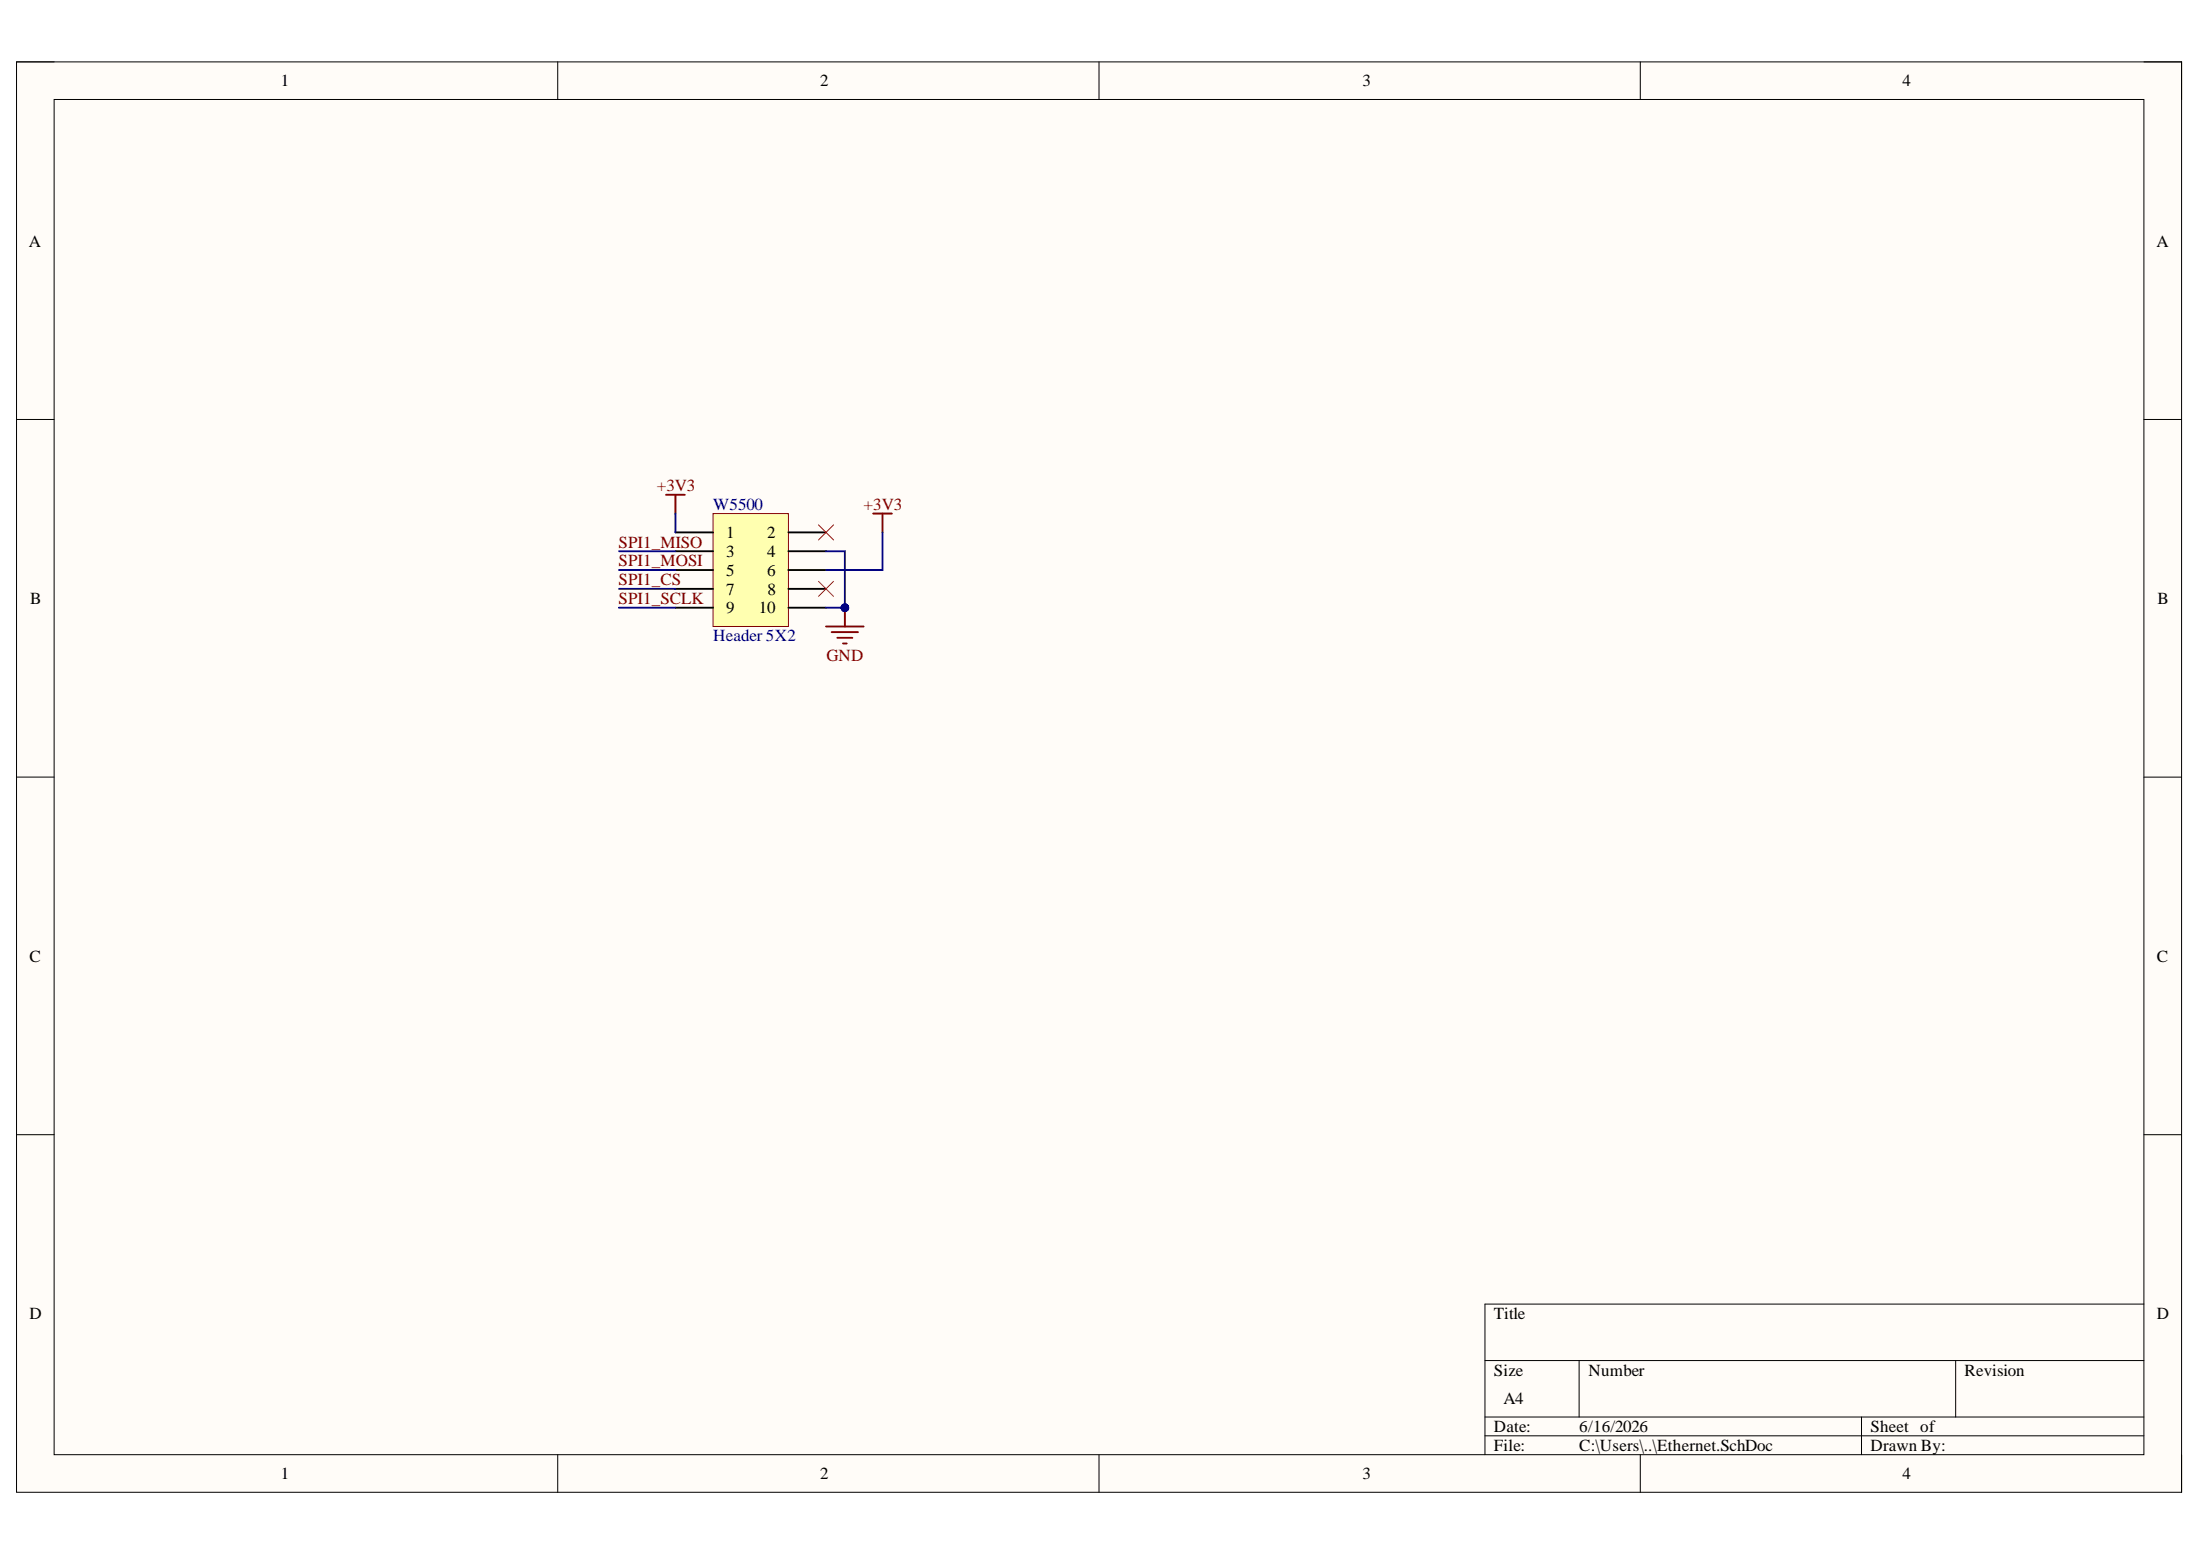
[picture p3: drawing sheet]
<svg xmlns="http://www.w3.org/2000/svg" width="297mm" height="210mm" viewBox="0 0 297 210" stroke-linecap="round" stroke-linejoin="round" font-family="sans-serif">
<path d="M2.2 8.4h292.4v193h-292.4z" fill-rule="evenodd" fill="#fffcf8"/>
<path d="M2.2 8.4h292.4v193h-292.4z" fill="none" stroke="#000" stroke-width=".14"/>
<path d="M7.3 13.4h282.2v183h-282.2z" fill-rule="evenodd" fill="#fffcf8"/>
<g fill="none" stroke="#000" stroke-width=".14">
<path d="M2.2 8.3h5.1M7.3 13.4h282.2v183h-282.2zM75.3 8.3v5.1M148.4 8.3v5.1M221.5 8.4v5M289.5 8.4h5.1v5M2.2 56.6h5.1M289.5 56.6h5.1M2.2 104.9h5.1M289.5 104.9h5.1M2.2 153.2h5.1M289.5 153.2h5.1"/>
<path d="M289.5 176h-89v20.4M75.3 196.4v5M148.4 196.4v5M200.5 183.7h89M200.5 191.3h89M200.5 193.8h89M213.2 183.7v7.6M221.5 196.4v5M251.3 191.3v5.1M264 183.7v7.6M294.6 196.4v5"/>
</g>
<path d="M96.3 69.3h10.1v15.3h-10.1z" fill-rule="evenodd" fill="#ffffb0"/>
<path d="M96.3 69.3h10.1v15.3h-10.1z" fill="none" stroke="#800000" stroke-width=".14"/>
<path d="M91.2 71.9h5.1M91.2 74.4h5.1M91.2 76.9h5.1M91.2 79.5h5.1M106.4 71.9h5.1M106.4 74.4h5.1M106.4 76.9h5.1M106.4 79.5h5.1M91.2 82h5.1M106.4 82h5.1" fill="none" stroke="#000" stroke-width=".25"/>
<path d="M111.5 84.6h5.1M112.3 85.3h3.5M113.1 86.1h2M113.8 86.9h.5M114.1 82v2.6" fill="none" stroke="#800000" stroke-width=".25"/>
<circle cx="114.1" cy="82" r=".51" fill="#000080"/>
<circle cx="114.1" cy="82" r=".51" fill="none" stroke="#000080" stroke-width=".14"/>
<path d="M89.9 66.8h2.6M91.2 66.8v2.5" fill="none" stroke="#800000" stroke-width=".25"/>
<path d="M83.6 74.4h7.6M83.6 76.9h7.6M83.6 79.5h7.6M91.2 69.3v2.6M83.6 82h7.6M111.5 82h2.6" fill="none" stroke="#000080" stroke-width=".25"/>
<circle cx="114.1" cy="82" r=".51" fill="#000080"/>
<circle cx="114.1" cy="82" r=".51" fill="none" stroke="#000080" stroke-width=".14"/>
<path d="M111.5 74.4h2.6v7.6" fill="none" stroke="#000080" stroke-width=".25"/>
<circle cx="114.1" cy="82" r=".51" fill="#000080"/>
<circle cx="114.1" cy="82" r=".51" fill="none" stroke="#000080" stroke-width=".14"/>
<path d="M110.5 78.5l2 2M110.5 70.9l2 2M112.5 78.5l-2 2M112.5 70.9l-2 2" fill="none" stroke="#f00" stroke-width=".14"/>
<path d="M117.9 69.3h2.5M119.2 69.3v2.6" fill="none" stroke="#800000" stroke-width=".25"/>
<path d="M119.2 71.9v5h-7.7" fill="none" stroke="#000080" stroke-width=".25"/>
<g font-size="2.3">
<text x="37.9" y="11.7">1</text>
<text x="110.8" y="11.7">2</text>
<text x="183.9" y="11.7">3</text>
<text x="256.9" y="11.7">4</text>
<text x="3.9" y="33.3">A</text>
<text x="291.1" y="33.3">A</text>
<text x="98.1" y="72.6">1</text>
<text x="98.1" y="75.2">3</text>
<text x="98.1" y="77.7">5</text>
<text x="103.6" y="72.6">2</text>
<text x="103.6" y="75.2">4</text>
<text x="103.6" y="77.7">6</text>
<text x="4.1" y="81.5">B</text>
<text x="98.1" y="80.2">7</text>
<text x="98.1" y="82.8">9</text>
<text x="102.5" y="82.8">10</text>
<text x="103.6" y="80.2">8</text>
<text x="291.3" y="81.5">B</text>
<text x="4" y="129.8">C</text>
<text x="291.2" y="129.8">C</text>
<text x="4" y="178.1">D</text>
<text x="201.7" y="178.1">Title</text>
<text x="291.2" y="178.1">D</text>
<text x="201.7" y="185.7">Size</text>
<text x="214.5" y="185.7">Number</text>
<text x="265.3" y="185.7">Revision</text>
<text x="203" y="189.5">A4</text>
<text x="201.7" y="193.3">Date:</text>
<text x="201.7" y="195.9">File:</text>
<text x="213.2" y="193.3">6/16/2026</text>
<text x="213.2" y="195.9">C:\Users\..\Ethernet.SchDoc</text>
<text x="252.6" y="193.3">Sheet of</text>
<text x="252.6" y="195.9">Drawn By:</text>
<text x="37.9" y="199.7">1</text>
<text x="110.8" y="199.7">2</text>
<text x="183.9" y="199.7">3</text>
<text x="256.9" y="199.7">4</text>
</g>
<g font-size="2.3" fill="#800000">
<text x="88.7" y="66.3">+3V3</text>
<text x="116.6" y="68.8">+3V3</text>
<text x="83.5" y="73.9">SPI1_MISO</text>
<text x="83.5" y="76.4">SPI1_MOSI</text>
<text x="83.5" y="81.5">SPI1_SCLK</text>
<text x="83.5" y="79">SPI1_CS</text>
<text x="111.6" y="89.2">GND</text>
</g>
<g font-size="2.3" fill="#000080">
<text x="96.3" y="68.8">W5500</text>
<text x="96.3" y="86.6">Header 5X2</text>
</g>
</svg>
